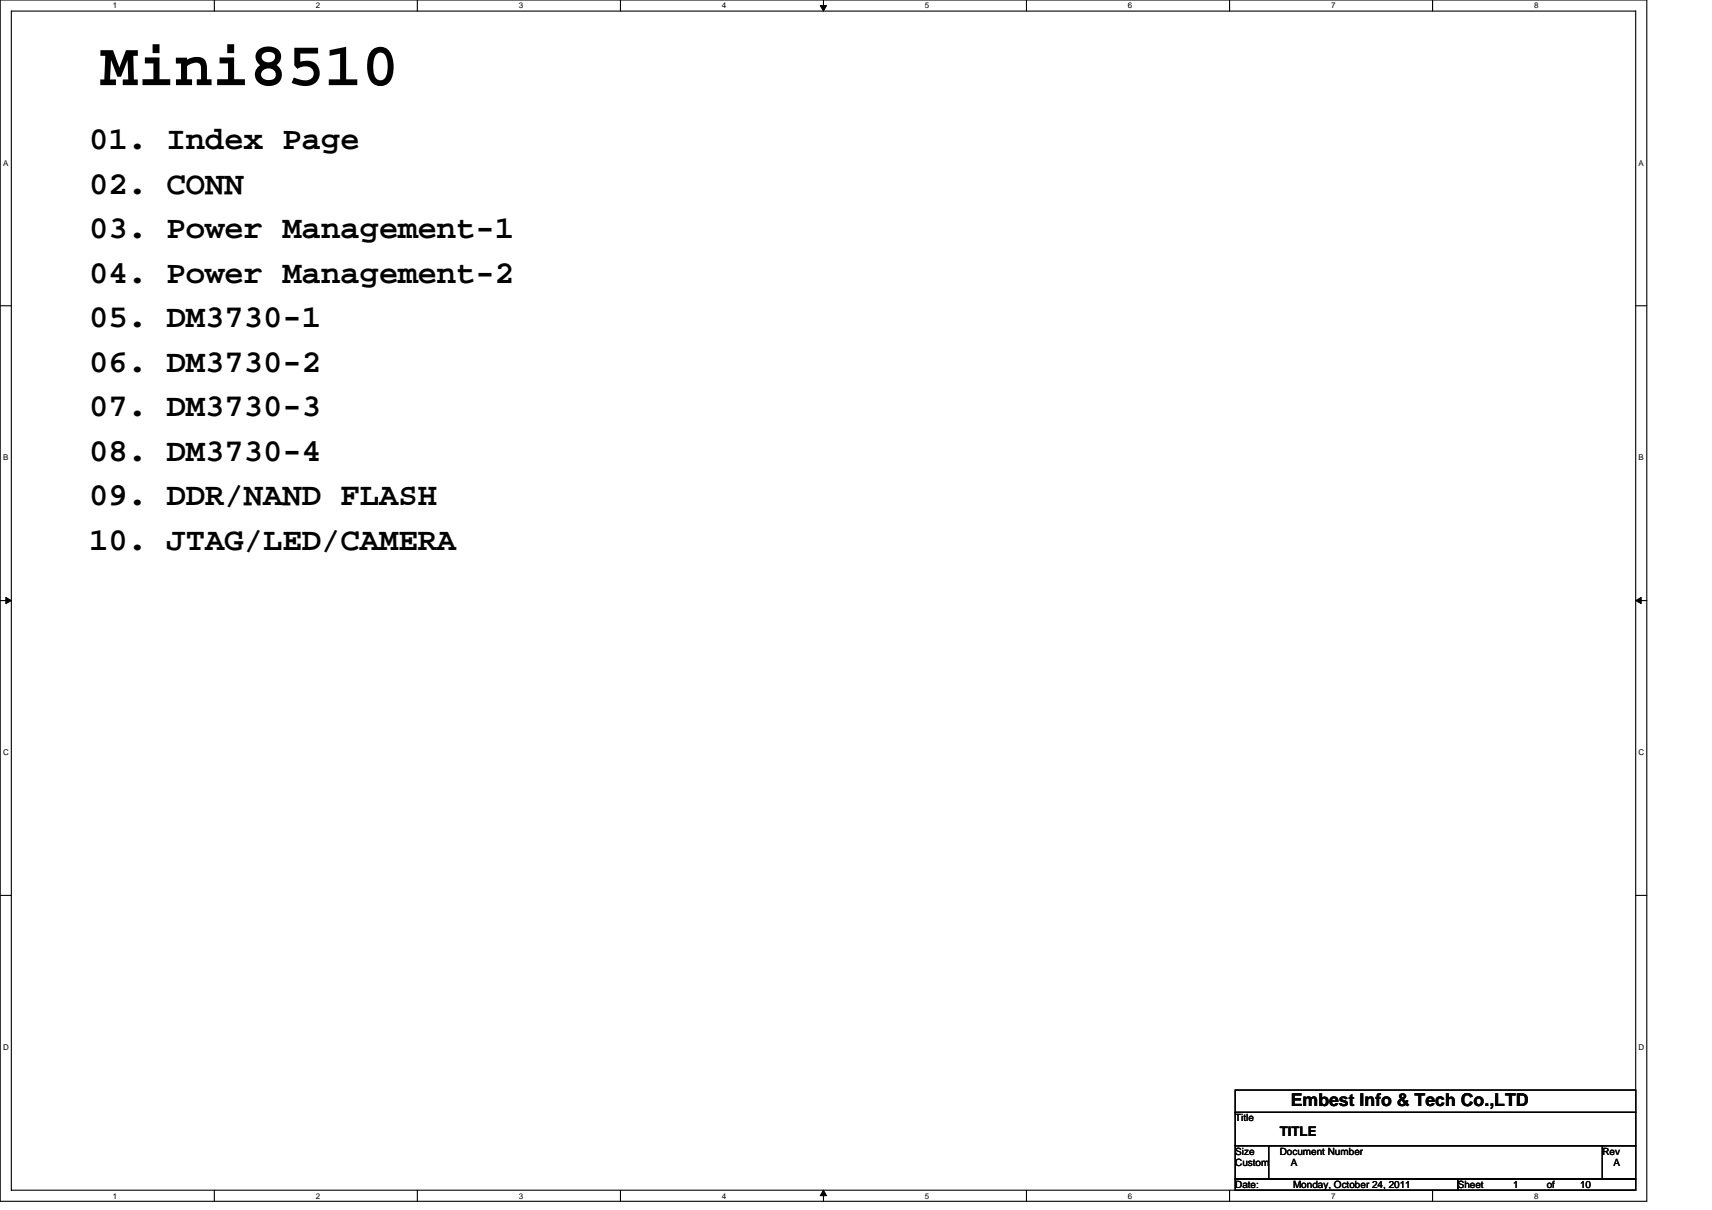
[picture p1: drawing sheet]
<svg xmlns="http://www.w3.org/2000/svg" width="297mm" height="210mm" viewBox="0 0 297 210" stroke-linecap="round" stroke-linejoin="round" font-family="sans-serif">
<path d="M0 0h285.7v208.5h-285.7zM2 1.9h281.8v204.6h-281.8z" fill="none" stroke="#000" stroke-width=".19"/>
<g fill="#fff">
<path d="M19.6 .2h.7v1.6h-.7z"/>
<path d="M19.6 206.8h.7v1.5h-.7z"/>
</g>
<path d="M37.2 0v1.9M37.2 206.5v2" fill="none" stroke="#000" stroke-width=".19"/>
<g fill="#fff">
<path d="M54.8 .2h.8v1.6h-.8z"/>
<path d="M54.8 206.8h.8v1.5h-.8z"/>
</g>
<path d="M72.4 0v1.9M72.4 206.5v2" fill="none" stroke="#000" stroke-width=".19"/>
<g fill="#fff">
<path d="M90 .2h.8v1.6h-.8z"/>
<path d="M90 206.8h.8v1.5h-.8z"/>
</g>
<path d="M107.7 0v1.9M107.7 206.5v2" fill="none" stroke="#000" stroke-width=".19"/>
<g fill="#fff">
<path d="M125.3 .2h.7v1.6h-.7z"/>
<path d="M125.3 206.8h.7v1.5h-.7z"/>
</g>
<path d="M142.9 0v1.9M142.9 206.5v2" fill="none" stroke="#000" stroke-width=".19"/>
<path d="M142.3 1h1.1l-.5 .9zM142.9 206.5l.5 1h-1.1z" fill="#000" stroke="#000" stroke-width=".17"/>
<g fill="#fff">
<path d="M160.5 .2h.7v1.6h-.7z"/>
<path d="M160.5 206.8h.7v1.5h-.7z"/>
</g>
<path d="M178.1 0v1.9M178.1 206.5v2" fill="none" stroke="#000" stroke-width=".19"/>
<g fill="#fff">
<path d="M195.7 .2h.8v1.6h-.8z"/>
<path d="M195.7 206.8h.8v1.5h-.8z"/>
</g>
<path d="M213.3 0v1.9M213.3 206.5v2" fill="none" stroke="#000" stroke-width=".19"/>
<g fill="#fff">
<path d="M230.9 .2h.8v1.6h-.8z"/>
<path d="M230.9 206.8h.8v1.5h-.8z"/>
</g>
<path d="M248.6 0v1.9M248.6 206.5v2" fill="none" stroke="#000" stroke-width=".19"/>
<g fill="#fff">
<path d="M266.2 .2h.7v1.6h-.7z"/>
<path d="M266.2 206.8h.7v1.5h-.7z"/>
<path d="M.5 27.5h.9v1.5h-.9z"/>
<path d="M284.3 27.5h.9v1.5h-.9z"/>
<path d="M.5 78.6h.9v1.6h-.9z"/>
<path d="M284.3 78.6h.9v1.6h-.9z"/>
</g>
<path d="M0 53.1h2M283.8 53.1h1.9" fill="none" stroke="#000" stroke-width=".19"/>
<g fill="#fff">
<path d="M.5 129.8h1v1.5h-1z"/>
<path d="M284.3 129.8h1v1.5h-1z"/>
</g>
<path d="M0 104.2h2M283.8 104.2h1.9" fill="none" stroke="#000" stroke-width=".19"/>
<path d="M1 103.7l1 .5-1 .6zM283.8 104.2l1-.5v1.1z" fill="#000" stroke="#000" stroke-width=".17"/>
<g fill="#fff">
<path d="M.5 181h1v1.5h-1z"/>
<path d="M284.3 181h1v1.5h-1z"/>
</g>
<path d="M0 155.4h2M283.8 155.4h1.9M214.3 189.2h69.5v3.8h-69.5zM214.3 193h69.5v5.8h-69.5zM214.3 198.8h5.8v5.8h-5.8zM220.1 198.8h57.9v5.8h-57.9zM278 198.8h5.8v5.8h-5.8zM214.3 204.6h38.6v1.9h-38.6zM252.9 204.6h30.9v1.9h-30.9z" fill="none" stroke="#000" stroke-width=".19"/>
<text font-size="10.8" x="17.4" y="14.8">Mini8510</text>
<g font-size="5.6">
<text x="15.5" y="25.9">01. Index Page</text>
<text x="15.5" y="33.6">02. CONN</text>
<text x="15.5" y="41.3">03. Power Management-1</text>
<text x="15.5" y="49">04. Power Management-2</text>
<text x="15.5" y="56.8">05. DM3730-1</text>
<text x="15.5" y="64.5">06. DM3730-2</text>
<text x="15.5" y="72.2">07. DM3730-3</text>
<text x="15.5" y="79.9">08. DM3730-4</text>
<text x="15.5" y="87.7">09. DDR/NAND FLASH</text>
<text x="15.5" y="95.4">10. JTAG/LED/CAMERA</text>
</g>
<text font-size="3.1" x="224" y="192">Embest Info &amp; Tech Co.,LTD</text>
<text font-size="2.3" x="222" y="197.1">TITLE</text>
<g font-size="1.7">
<text x="214.3" y="194.6">Title</text>
<text x="214.3" y="200.4">Size</text>
<text x="214.3" y="202.3">Custom</text>
<text x="222" y="200.4">Document Number</text>
<text x="224" y="202.3">A</text>
<text x="278" y="200.4">Rev</text>
<text x="279.9" y="202.3">A</text>
<text x="214.3" y="206.2">Date:</text>
<text x="224.3" y="206.2">Monday, October 24, 2011</text>
<text x="252.9" y="206.2">Sheet</text>
<text x="262.6" y="206.2">1</text>
<text x="268.4" y="206.2">of</text>
<text x="274.1" y="206.2">10</text>
</g>
<g font-size="1.4">
<text x="19.6" y="1.5">1</text>
<text x="54.8" y="1.5">2</text>
<text x="90" y="1.5">3</text>
<text x="125.3" y="1.5">4</text>
<text x="160.5" y="1.5">5</text>
<text x="195.7" y="1.5">6</text>
<text x="230.9" y="1.5">7</text>
<text x="266.2" y="1.5">8</text>
<text x=".5" y="28.7">A</text>
<text x="284.3" y="28.7">A</text>
<text x=".5" y="79.9">B</text>
<text x="284.3" y="79.9">B</text>
<text x=".5" y="131">C</text>
<text x="284.3" y="131">C</text>
<text x=".5" y="182.2">D</text>
<text x="284.3" y="182.2">D</text>
<text x="19.6" y="208">1</text>
<text x="54.8" y="208">2</text>
<text x="90" y="208">3</text>
<text x="125.3" y="208">4</text>
<text x="160.5" y="208">5</text>
<text x="195.7" y="208">6</text>
<text x="230.9" y="208">7</text>
<text x="266.2" y="208">8</text>
</g>
</svg>
